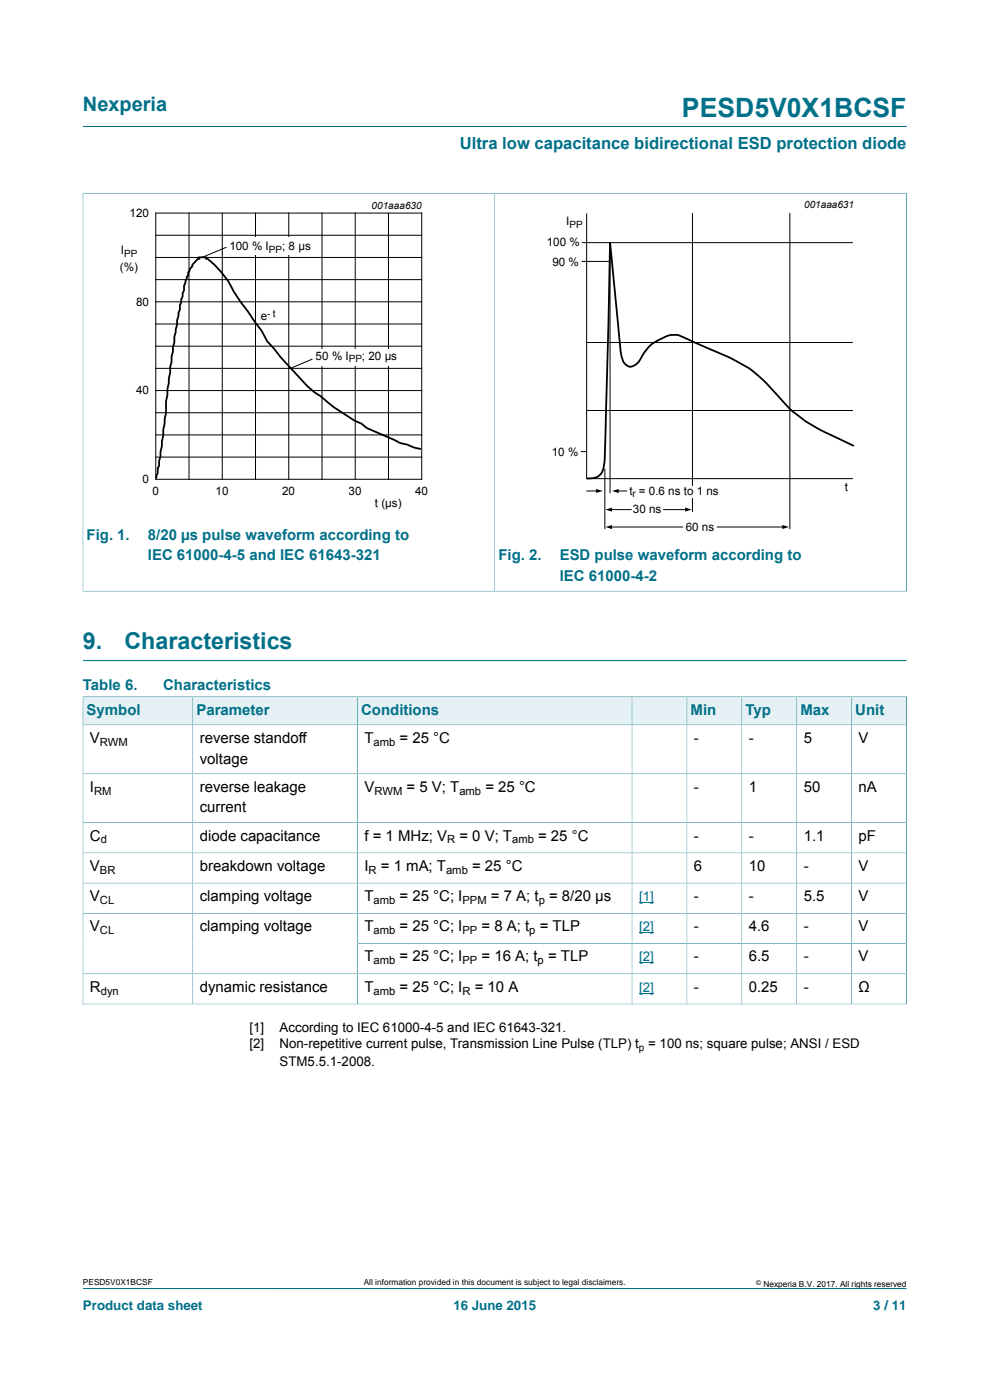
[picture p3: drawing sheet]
<svg xmlns="http://www.w3.org/2000/svg" width="210mm" height="297mm" viewBox="0 0 210 297" stroke-linecap="round" stroke-linejoin="round" font-family="sans-serif">
<path d="M17.6 26.8h174.7M17.5 41h87.4v84.4h-87.4M17.6 40.9v84.6M17.6 273.3h174.7" fill="none" stroke="#007088" stroke-width=".21"/>
<path d="M20.4 42.4h81.7v66.3h-81.7z" fill="none" stroke="#fff" stroke-width=".21"/>
<g fill="none" stroke="#000" stroke-width=".21">
<path d="M33 45.2h56.5v56.5h-56.5zM33 54.6h56.5M33 49.9h56.5M33 59.3h56.5M40.1 45.2v56.5M47.1 45.2v56.5M48 52.4l-5 2.2M54.2 45.2v56.5M61.3 45.2v56.5M68.3 45.2v56.5M75.4 45.2v56.5M82.4 45.2v56.5"/>
<path d="M33 64h56.5M33 73.4h56.5M33 68.7h56.5M33 78.1h56.5M66.3 76.2l-4.5 1.9M33 82.9h56.5M33 92.3h56.5M33 87.6h56.5M33 97h56.5"/>
</g>
<path d="M89.3 95.3l-4.4-1.3-7.1-3.2-1.2-.9a31.7 31.7 0 0 1-8.5-5.8l-1.4-.9-1.5-1.3-5.6-6-2.9-3.5-1.2-2.2-5.9-8.3a19.7 19.7 0 0 0-5.6-7h-.3v-.3h-1.4v.3h-.3l-1.2 1.3v.3l-.6 .6v.3l-.3 .4v.6l-.3 .3-.6 1.9v1l-.3 .6v.6l-.5 2v.9l-.3 .6v.7l-.3 .9v1l-.6 2.5v1.3l-.6 2.9v1.2l-.3 1v1.3l-.3 1.2-.3 3.5-.3 1.3v2.5l-.6 3.5v1.3l-.6 3.5v.9l-.3 1v1l-.2 .6v.9l-.5 1.1" fill="none" stroke="#000" stroke-width=".38"/>
<g fill="#fff">
<path d="M53.4 50.4h8.4v3.7h-8.4z"/>
<path d="M67.4 74.1h15.8v3.6h-15.8z"/>
</g>
<path d="M192.3 40.9v84.6M192.4 41h-87.5v84.4h87.5" fill="none" stroke="#007088" stroke-width=".21"/>
<g fill="none" stroke="#000" stroke-width=".21">
<path d="M123.4 51.5h57.5M123.4 55.5h6M124.4 45.3v56.2h56.5M129.4 53.3v51.3M146.9 45.2v63.4M167.5 45.2v67.1M124.4 72.7h56.5M123.2 95.8h1.2M124.5 87.1h56.4M128.3 99.4v12.9M124.5 104.2h2.2M129.1 108.1h4.8"/>
<path d="M129.3 111.8h15.5M131 104.2h1.9M140.8 108.1h4.9M152.2 111.8h14.1"/>
</g>
<path d="M181.1 94.6a66.3 66.3 0 0 1-11-5.8l-2.6-2.1a58 58 0 0 0-8.8-8.7 120.6 120.6 0 0 0-13.2-6.2 5 5 0 0 0-5.7 .3 8.8 8.8 0 0 0-4.2 4.5 2.51 2.51 0 0 1-2.3 1.1 3.1 3.1 0 0 1-1.6-2.6l-2.3-23.7-1 42.5a18.1 18.1 0 0 1-.7 6.2 3.1 3.1 0 0 1-3.2 1.4" fill="none" stroke="#000" stroke-width=".38"/>
<path d="M126.4 103.7l1.5 .5-1.5 .4zM128.4 111.8l1.4-.4v.8zM128.4 108.1l1.4-.4v.8zM129.8 104.2l1.4-.5v.9zM145.3 107.7l1.4 .4-1.4 .4zM165.9 111.4l1.4 .4-1.4 .4z" fill="#000"/>
<path d="M146.5 103.1h.7v2.4h-.7z" fill="#fefefe"/>
<path d="M17.6 140.1h174.7" fill="none" stroke="#007088" stroke-width=".21"/>
<path d="M17.7 147.9h23.1v5.8h-23.1z" fill="#e5f1f4"/>
<path d="M17.6 147.7v6.1h23.3v-6h-23.4" fill="none" stroke="#007088" stroke-width=".21"/>
<path d="M41 147.9h34.8v5.8h-34.8z" fill="#e5f1f4"/>
<path d="M40.9 147.8h34.9v6h-34.9z" fill="none" stroke="#007088" stroke-width=".21"/>
<path d="M75.9 147.9h58.1v5.8h-58.1z" fill="#e5f1f4"/>
<path d="M75.8 147.8h58.3v6h-58.3z" fill="none" stroke="#007088" stroke-width=".21"/>
<path d="M134.1 147.9h11.5v5.8h-11.5z" fill="#e5f1f4"/>
<path d="M134.1 147.8h11.6v6h-11.6z" fill="none" stroke="#007088" stroke-width=".21"/>
<path d="M145.8 147.9h11.5v5.8h-11.5z" fill="#e5f1f4"/>
<path d="M145.7 147.8h11.7v6h-11.7z" fill="none" stroke="#007088" stroke-width=".21"/>
<path d="M157.4 147.9h11.5v5.8h-11.5z" fill="#e5f1f4"/>
<path d="M157.4 147.8h11.6v6h-11.6z" fill="none" stroke="#007088" stroke-width=".21"/>
<path d="M169.1 147.9h11.5v5.8h-11.5z" fill="#e5f1f4"/>
<path d="M169 147.8h11.7v6h-11.7z" fill="none" stroke="#007088" stroke-width=".21"/>
<path d="M180.7 147.9h11.5v5.8h-11.5z" fill="#e5f1f4"/>
<g fill="none" stroke="#007088" stroke-width=".21">
<path d="M40.9 153.8v59.2M75.8 153.8v59.2M134.1 153.8v59.2M145.7 153.8v59.2M157.4 153.8v59.2M169 153.8v59.2M192.3 153.8h-174.7v59.3M192.3 147.7v65.4M192.4 147.8h-11.7v65.2M17.6 164.1h174.7M17.6 174.5h174.7M17.6 180.9h174.7"/>
<path d="M17.6 187.3h174.7M17.6 193.8h174.7M17.5 213h174.9M17.6 206.6h174.7M75.8 200.2h116.5"/>
</g>
<path d="M135.5 191.4h3.2M135.5 197.9h3.2M135.5 204.3h3.2M135.5 210.7h3.2" fill="none" stroke="#00f" stroke-width=".21"/>
<text font-size="5.6" fill="#007088" x="144.7" y="24.8">PESD5V0X1BCSF</text>
<g font-size="4.9" fill="#007088">
<text x="17.6" y="137.7">9.</text>
<text x="26.4" y="137.7">Characteristics</text>
</g>
<text font-size="4.2" fill="#007088" x="17.6" y="23.6">Nexperia</text>
<text font-size="3.5" fill="#007088" x="97.5" y="31.7">Ultra low capacitance bidirectional ESD protection diode</text>
<g font-size="3.2" fill="#007088">
<text x="18.4" y="114.5">Fig. 1.</text>
<text x="31.4" y="114.5">8/20 µs pulse waveform according to</text>
<text x="31.4" y="118.9">IEC 61000-4-5 and IEC 61643-321</text>
<text x="105.7" y="118.8">Fig. 2.</text>
<text x="118.7" y="118.8">ESD pulse waveform according to</text>
<text x="118.7" y="123.3">IEC 61000-4-2</text>
<text x="17.6" y="146.4">Table 6.</text>
<text x="34.6" y="146.4">Characteristics</text>
<text x="18.4" y="151.6">Symbol</text>
<text x="41.7" y="151.6">Parameter</text>
<text x="76.6" y="151.6">Conditions</text>
<text x="146.5" y="151.6">Min</text>
<text x="158.1" y="151.6">Typ</text>
<text x="169.8" y="151.6">Max</text>
<text x="181.4" y="151.6">Unit</text>
</g>
<g font-size="3.2">
<text x="19.1" y="157.6">V</text>
<text x="42.4" y="157.6">reverse standoff</text>
<text x="42.4" y="162">voltage</text>
<text x="77.3" y="157.6">T</text>
<text x="84.8" y="157.6">= 25 °C</text>
<text x="147.2" y="157.6">-</text>
<text x="158.8" y="157.6">-</text>
<text x="170.5" y="157.6">5</text>
<text x="182.1" y="157.6">V</text>
<text x="19.1" y="168">I</text>
<text x="42.4" y="168">reverse leakage</text>
<text x="77.3" y="168">V</text>
<text x="86.3" y="168">= 5 V; T</text>
<text x="103" y="168">= 25 °C</text>
<text x="147.2" y="168">-</text>
<text x="158.8" y="168">1</text>
<text x="170.5" y="168">50</text>
<text x="182.1" y="168">nA</text>
<text x="42.4" y="172.4">current</text>
<text x="19.1" y="178.3">C</text>
<text x="42.4" y="178.3">diode capacitance</text>
<text x="77.3" y="178.3">f = 1 MHz; V</text>
<text x="97.4" y="178.3">= 0 V; T</text>
<text x="114.1" y="178.3">= 25 °C</text>
<text x="147.2" y="178.3">-</text>
<text x="158.8" y="178.3">-</text>
<text x="170.5" y="178.3">1.1</text>
<text x="182.1" y="178.3">pF</text>
<text x="19.1" y="184.7">V</text>
<text x="42.4" y="184.7">breakdown voltage</text>
<text x="77.3" y="184.7">I</text>
<text x="80.8" y="184.7">= 1 mA; T</text>
<text x="100.1" y="184.7">= 25 °C</text>
<text x="147.2" y="184.7">6</text>
<text x="158.8" y="184.7">10</text>
<text x="170.5" y="184.7">-</text>
<text x="182.1" y="184.7">V</text>
<text x="19.1" y="191.1">V</text>
<text x="42.4" y="191.1">clamping voltage</text>
<text x="77.3" y="191.1">T</text>
<text x="84.8" y="191.1">= 25 °C; I</text>
<text x="104.1" y="191.1">= 7 A; t = 8/20 μs</text>
<text x="147.2" y="191.1">-</text>
<text x="158.8" y="191.1">-</text>
<text x="170.5" y="191.1">5.5</text>
<text x="182.1" y="191.1">V</text>
<text x="19.1" y="197.6">V</text>
<text x="42.4" y="197.6">clamping voltage</text>
<text x="77.3" y="197.6">T</text>
<text x="84.8" y="197.6">= 25 °C; I</text>
<text x="102.2" y="197.6">= 8 A; t = TLP</text>
<text x="147.2" y="197.6">-</text>
<text x="158.8" y="197.6">4.6</text>
<text x="170.5" y="197.6">-</text>
<text x="182.1" y="197.6">V</text>
<text x="77.3" y="204">T</text>
<text x="84.8" y="204">= 25 °C; I</text>
<text x="102.2" y="204">= 16 A; t = TLP</text>
<text x="147.2" y="204">-</text>
<text x="158.8" y="204">6.5</text>
<text x="170.5" y="204">-</text>
<text x="182.1" y="204">V</text>
<text x="19.1" y="210.4">R</text>
<text x="42.4" y="210.4">dynamic resistance</text>
<text x="77.3" y="210.4">T</text>
<text x="84.8" y="210.4">= 25 °C; I</text>
<text x="100.7" y="210.4">= 10 A</text>
<text x="147.2" y="210.4">-</text>
<text x="158.8" y="210.4">0.25</text>
<text x="170.5" y="210.4">-</text>
<text x="182.1" y="210.4">Ω</text>
</g>
<g font-size="2.8" fill="#00f">
<text x="135.5" y="191.1">[1]</text>
<text x="135.5" y="197.6">[2]</text>
<text x="135.5" y="204">[2]</text>
<text x="135.5" y="210.4">[2]</text>
</g>
<g font-size="2.8">
<text x="52.9" y="218.9">[1]</text>
<text x="59.3" y="218.9">According to IEC 61000-4-5 and IEC 61643-321.</text>
<text x="52.9" y="222.3">[2]</text>
<text x="59.3" y="222.3">Non-repetitive current pulse, Transmission Line Pulse (TLP) t = 100 ns; square pulse; ANSI / ESD</text>
<text x="59.3" y="226.1">STM5.5.1-2008.</text>
</g>
<g font-size="2.8" fill="#007088">
<text x="17.6" y="277.9">Product data sheet</text>
<text x="96.2" y="277.9">16 June 2015</text>
<text x="185.2" y="277.9">3 / 11</text>
</g>
<g font-size="2.5">
<text x="27.5" y="46">120</text>
<text x="120.1" y="47.8">I</text>
<text x="25.6" y="53.9">I</text>
<text x="48.7" y="53.1">100</text>
<text x="53.5" y="53.1">% I</text>
<text x="59.8" y="53.1">; 8 µs</text>
<text x="116" y="52.2">100 %</text>
<text x="25.4" y="57.4">(%)</text>
<text x="117.2" y="56.4">90 %</text>
<text x="28.9" y="64.8">80</text>
<text x="55.3" y="67.9">e</text>
<text x="66.9" y="76.3">5</text>
<text x="68.3" y="76.3">0 % I</text>
<text x="76.8" y="76.3">; 20 µ</text>
<text x="83" y="76.3">s</text>
<text x="28.9" y="83.6">40</text>
<text x="117.1" y="96.8">10 %</text>
<text x="30.3" y="102.5">0</text>
<text x="32.4" y="105.1">0</text>
<text x="45.7" y="105.1">10</text>
<text x="59.8" y="105.1">20</text>
<text x="73.9" y="105.1">30</text>
<text x="79.5" y="107.6">t (µs)</text>
<text x="88.1" y="105.1">40</text>
<text x="133.5" y="104.9">t = 0.6 ns to 1 ns</text>
<text x="179.2" y="104.2">t</text>
<text x="134.2" y="108.9">30 ns</text>
<text x="145.5" y="112.6">60 ns</text>
</g>
<g font-size="2.4">
<text x="21.2" y="158.2">RWM</text>
<text x="79.3" y="158.2">amb</text>
<text x="20" y="168.6">RM</text>
<text x="79.4" y="168.6">RWM</text>
<text x="97.4" y="168.6">amb</text>
<text x="21.4" y="178.9">d</text>
<text x="94.8" y="178.9">R</text>
<text x="108.6" y="178.9">amb</text>
<text x="21.2" y="185.4">BR</text>
<text x="78.2" y="185.4">R</text>
<text x="94.6" y="185.4">amb</text>
<text x="21.2" y="191.8">CL</text>
<text x="79.3" y="191.8">amb</text>
<text x="98.1" y="191.8">PPM</text>
<text x="114.3" y="191.8">p</text>
<text x="21.2" y="198.2">CL</text>
<text x="79.3" y="198.2">amb</text>
<text x="98.1" y="198.2">PP</text>
<text x="112.3" y="198.2">p</text>
<text x="79.3" y="204.6">amb</text>
<text x="98.1" y="204.6">PP</text>
<text x="114" y="204.6">p</text>
<text x="21.4" y="211">dyn</text>
<text x="79.3" y="211">amb</text>
<text x="98.1" y="211">R</text>
</g>
<g font-size="2.1">
<text x="78.8" y="44.4">001aaa630</text>
<text x="170.6" y="44.1">001aaa631</text>
<text x="57" y="53.6">PP</text>
<text x="120.8" y="48.3">PP</text>
<text x="26.3" y="54.4">PP</text>
<text x="56.7" y="67.2">- t</text>
<text x="74" y="76.8">P</text>
<text x="75.4" y="76.8">P</text>
<text x="134.2" y="105.5">r</text>
<text x="135.5" y="222.9">p</text>
</g>
<g font-size="1.8">
<text x="17.6" y="272.7">PESD5V0X1BCSF</text>
<text x="77.2" y="272.7">All information provided in this document is subject to legal disclaimers.</text>
<text x="161.9" y="273">Nexperia B.V. 2017. All rights reserved</text>
</g>
<text font-size="1.4" x="160.4" y="272.6">©</text>
</svg>
